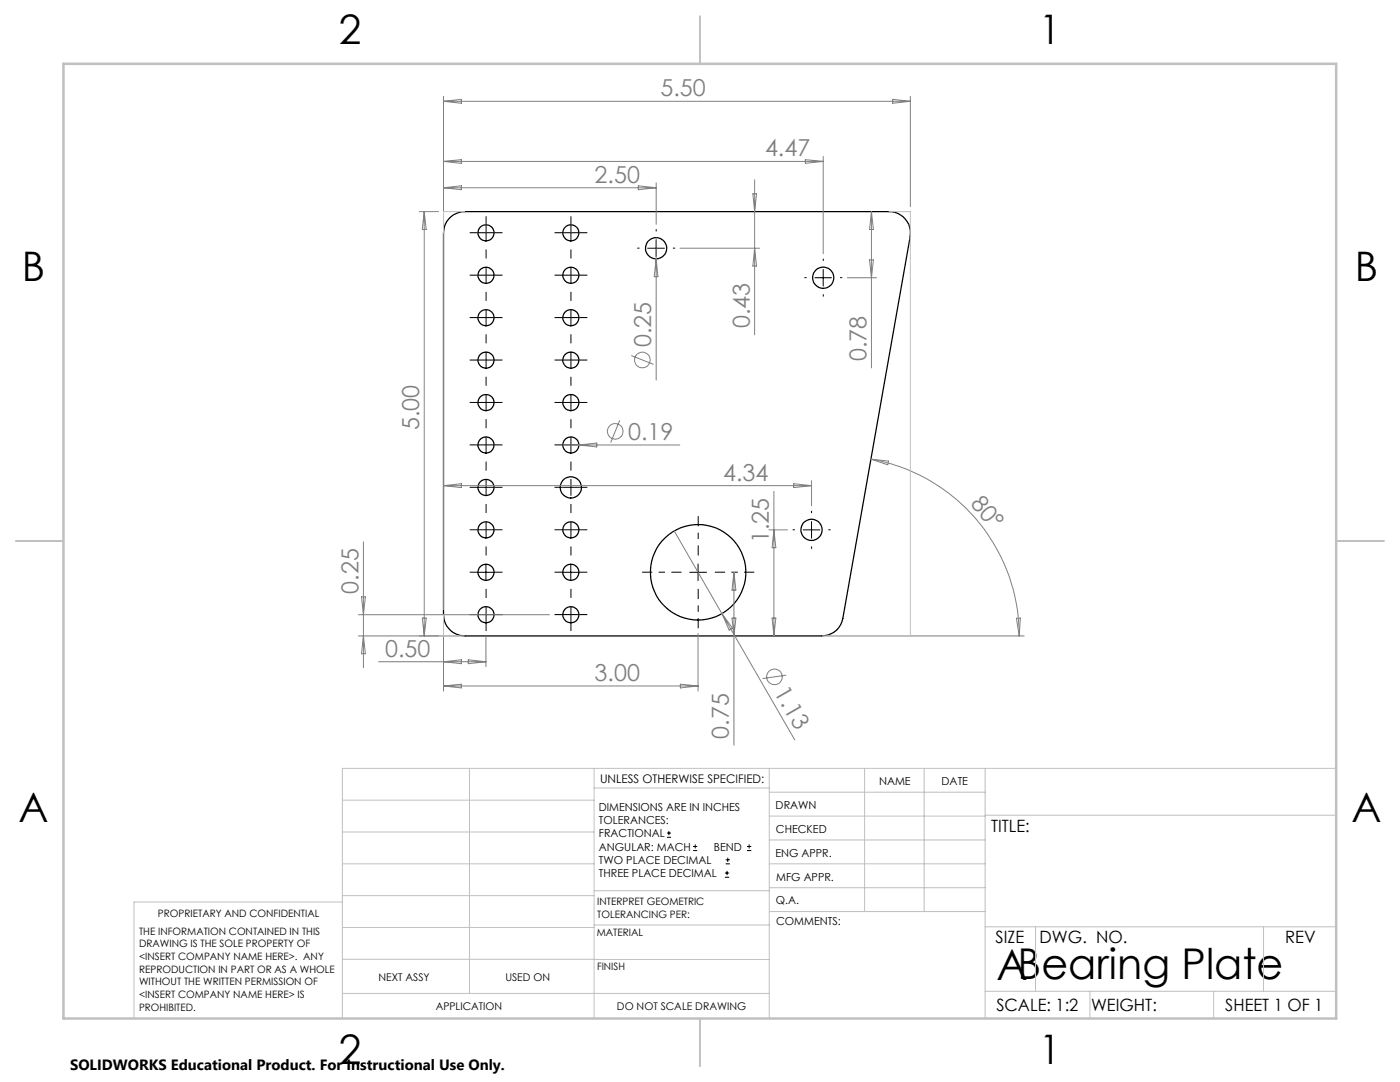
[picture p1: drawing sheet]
<svg xmlns="http://www.w3.org/2000/svg" width="279mm" height="216mm" viewBox="0 0 279 216" stroke-linecap="round" stroke-linejoin="round" font-family="sans-serif">
<g fill="none" stroke="#000" stroke-width=".25">
<path d="M89.6 43.7a4.4 4.4 0 0 1 3.1-1.5h84.7a4.3 4.3 0 0 1 4.2 5l-13.4 76.2a4.2 4.2 0 0 1-4.2 3.5h-71.3a4.2 4.2 0 0 1-4.2-4.2v-76.2a4.2 4.2 0 0 1 1.1-2.8z"/>
<circle cx="97" cy="46.5" r="1.62"/>
<circle cx="97" cy="54.9" r="1.62"/>
<circle cx="113.9" cy="54.9" r="1.62"/>
<circle cx="113.9" cy="46.5" r="1.62"/>
<circle cx="130.9" cy="49.5" r="2.11"/>
<circle cx="164.3" cy="55.4" r="2.12"/>
<circle cx="97" cy="71.9" r="1.62"/>
<circle cx="97" cy="63.4" r="1.62"/>
<circle cx="113.9" cy="71.9" r="1.62"/>
<circle cx="113.9" cy="63.4" r="1.62"/>
<circle cx="97" cy="97.3" r="1.62"/>
<circle cx="97" cy="88.8" r="1.62"/>
<circle cx="97" cy="80.3" r="1.62"/>
<circle cx="113.9" cy="97.3" r="2.12"/>
<circle cx="113.9" cy="80.3" r="1.62"/>
<circle cx="113.9" cy="88.8" r="1.62"/>
<circle cx="97" cy="114.2" r="1.62"/>
<circle cx="97" cy="105.7" r="1.62"/>
<circle cx="113.9" cy="114.2" r="1.62"/>
<circle cx="113.9" cy="105.7" r="1.62"/>
<circle cx="139.3" cy="114.2" r="9.5"/>
<circle cx="161.9" cy="105.7" r="2.12"/>
<circle cx="97" cy="122.7" r="1.62"/>
<circle cx="113.9" cy="122.7" r="1.62"/>
</g>
<g fill="none" stroke="#808080" stroke-width=".2">
<path d="M88.5 19.2v102.5M178.2 19.8l3.5 .4-3.5 .4zM181.7 19.2v22M88.5 37.5h42.5M88.5 37.5l3.6-.4v.8zM88.5 20.2l3.6-.4v.8zM88.5 32.2l3.6-.3v.7zM88.5 32.2h75.8M88.5 20.2h93.2M127.4 37.1l3.6 .4-3.6 .4zM131 36.5v8.3M150.2 38.7h.8l-.4 3.5z"/>
<path d="M150.6 35.9v30.9M160.7 31.9l3.6 .3-3.6 .4zM164.3 31.2v19.4M83.7 42.2h3.8M84.7 42.2l.4 3.6h-.8zM84.7 42.2v84.7M131 47.4v28.4M131 51.6l.3 3.6h-.7zM135.7 49.5h15.9M150.6 49.5l.4 3.6h-.8zM169.1 55.4h5.8M173.5 51.9h.8l-.4 3.5z"/>
<path d="M173.9 42.2v31.2M173.9 42.2l.4 3.6h-.8zM126 70.9l4.4 1.8M88.5 96.9l3.6-.4v.8zM88.5 96.9h73.5M112.3 88.8h23.4M115.5 88.8l3.6-.4v.8zM123.7 83.9l-1.8 4.4M154.4 98v28.9M158.4 96.5l3.6 .4-3.6 .4zM162 95.9v5M173.8 91.6a35.8 35.8 0 0 1 29.6 35.3"/>
<path d="M173.8 91.6l3.5 .4-.1 .7zM72.1 119.1h.8l-.4 3.6zM72.5 108.1v25.1M134.5 105.9l9.6 16.5M146.5 114.2v34.5M146.5 114.2l.4 3.6h-.8zM153.5 105.7h3.7M154.4 105.7l.4 3.6h-.7zM71.5 126.9h20.3M71.5 122.7h38.1M72.5 126.9l.4 3.6h-.8zM75.6 132h21.4"/>
<path d="M84.3 123.3h.8l-.4 3.6zM88.5 123.6v14.3M88.5 132l3.6-.3v.7zM88.5 136.9l3.6-.4v.8zM88.5 136.9h50.8M93.5 131.7l3.5 .3-3.5 .4zM97 126.9v6.1M135.8 136.5l3.5 .4-3.5 .4zM139.3 126.4v11.5M144.1 122.4l14.5 25.2M144.1 122.4l2.1 2.9-.7 .4zM146.1 123.3h.8l-.4 3.6z"/>
<path d="M154.1 123.3h.7l-.4 3.6zM156.9 134.7l-4.7 .7M165 126.9h39.4M202.8 123.4l.8-.1-.2 3.6z"/>
<circle cx="128.2" cy="71.8" r="1.55"/>
<circle cx="122.8" cy="86.1" r="1.55"/>
<circle cx="154.6" cy="135.1" r="1.56"/>
</g>
<g fill="none" stroke="#000" stroke-width=".2">
<path d="M129.3 49.5h3.3M131 47.9v3.3M162.6 55.4h3.3M164.3 53.8v3.3M95.3 114.2h3.4M97 112.5v3.4M112.3 114.2h3.3M113.9 112.5v3.4M137.7 114.2h3.3M139.3 112.5v3.4M160.3 105.7h3.3M162 104.1v3.3"/>
<path d="M133.1 167.1h.8M133.1 166.2h.8M133.5 165.8v.9M138.3 169.7h.8M138.3 168.9h.8M138.7 168.5v.8M144.7 175h.8M144.7 174.2h.8M144.8 172.4h.9M144.8 171.6h.9M145.1 173.8v.8M145.2 171.1v.9"/>
<path d="M149.1 169.7h.8M149.1 168.9h.8M149.5 168.5v.8"/>
</g>
<g fill="none" stroke="#000" stroke-width=".2" stroke-dasharray="15.2 1.3 1.3 1.3" stroke-linecap="butt">
<path d="M95.3 54.9h-1.6M95.3 46.4h-1.6M97 54.9v-1.7M97 54.9h-1.7M97 54.9v1.7M97 54.9h1.7M97 46.4v-1.6M97 46.4h-1.7M97 46.4v1.7M97 46.4h1.7M97 44.8v-1.6M97 51.6v-1.8"/>
<path d="M98.7 54.9h1.6M98.7 46.4h1.6M112.3 54.9h-1.6M112.3 46.4h-1.6M113.9 54.9v-1.7M113.9 54.9h-1.6M113.9 54.9v1.7M113.9 54.9h1.7M113.9 46.4v-1.6M113.9 46.4h-1.6M113.9 46.4v1.7M113.9 46.4h1.7"/>
<path d="M113.9 44.8v-1.6M113.9 51.6v-1.8M115.6 54.9h1.6M115.6 46.4h1.6M127.6 49.5h-.4M131 46.2v-.5M131 52.8v.5M134.3 49.5h.4M161 55.4h-.5M164.3 52.1v-.5M164.3 58.7v.5M167.6 55.4h.5"/>
<path d="M95.3 71.8h-1.6M95.3 63.4h-1.6M97 71.8v-1.6M97 71.8h-1.7M97 71.8v1.7M97 71.8h1.7M97 63.4v-1.7M97 63.4h-1.7M97 63.4v1.6M97 63.4h1.7M97 77v-1.8M97 68.5v-1.8"/>
<path d="M97 60v-1.8M98.7 71.8h1.6M98.7 63.4h1.6M112.3 71.8h-1.6M112.3 63.4h-1.6M113.9 71.8v-1.6M113.9 71.8h-1.6M113.9 71.8v1.7M113.9 71.8h1.7M113.9 63.4v-1.7M113.9 63.4h-1.6M113.9 63.4v1.6"/>
<path d="M113.9 63.4h1.7M113.9 77v-1.8M113.9 68.5v-1.8M113.9 60v-1.8M115.6 71.8h1.6M115.6 63.4h1.6M95.3 97.2h-1.6M95.3 88.8h-1.6M95.3 80.3h-1.6M97 97.2v-1.6M97 97.2h-1.7M97 97.2v1.7"/>
<path d="M97 97.2h1.7M97 88.8v-1.7M97 88.8h-1.7M97 88.8v1.6M97 88.8h1.7M97 80.3v-1.7M97 80.3h-1.7M97 80.3v1.7M97 80.3h1.7M97 93.9v-1.8M97 85.4v-1.8M98.7 97.2h1.6"/>
<path d="M98.7 88.8h1.6M98.7 80.3h1.6M112.3 97.2h-1.6M112.3 88.8h-1.6M112.3 80.3h-1.6M113.9 97.2v-1.6M113.9 97.2h-1.6M113.9 97.2v1.7M113.9 97.2h1.7M113.9 88.8v-1.7M113.9 88.8h-1.6M113.9 88.8v1.6"/>
<path d="M113.9 88.8h1.7M113.9 80.3v-1.7M113.9 80.3h-1.6M113.9 80.3v1.7M113.9 80.3h1.7M113.9 93.9v-1.8M113.9 85.4v-1.8M115.6 97.2h1.6M115.6 88.8h1.6M115.6 80.3h1.6M95.3 114.2h-1.6M95.3 105.7h-1.6"/>
<path d="M97 105.7v-1.7M97 105.7h-1.7M97 105.7v1.7M97 105.7h1.7M97 119.3v-1.8M97 110.8v-1.8M97 102.4v-1.8M98.7 114.2h1.6M98.7 105.7h1.6M112.3 114.2h-1.6M112.3 105.7h-1.6M113.9 105.7v-1.7"/>
<path d="M113.9 105.7h-1.6M113.9 105.7v1.7M113.9 105.7h1.7M113.9 119.3v-1.8M113.9 110.8v-1.8M113.9 102.4v-1.8M115.6 114.2h1.6M115.6 105.7h1.6M158.6 105.7h-.4M162 102.4v-.5M162 109v.5M165.3 105.7h.5"/>
<path d="M95.3 122.6h-1.6M97 122.6v-1.6M97 122.6h-1.7M97 122.6v1.7M97 122.6h1.7M97 124.3v1.6M98.7 122.6h1.6M112.3 122.6h-1.6M113.9 122.6v-1.6M113.9 122.6h-1.6M113.9 122.6v1.7M113.9 122.6h1.7"/>
<path d="M113.9 124.3v1.6M115.6 122.6h1.6"/>
</g>
<path d="M136 114.2h-7.9M139.3 110.8v-7.8M139.3 117.5v7.9M142.7 114.2h7.8" fill="none" stroke="#000" stroke-width=".2" stroke-dasharray="15.2 1.3 1.3 1.3" stroke-dashoffset="13.2" stroke-linecap="butt"/>
<g fill="none" stroke="#c0c0c0" stroke-width=".2">
<path d="M92.7 42.2h-4.2v4.3M177.4 42.2h4.3v84.7h-17.7M88.5 122.7v4.2h4.2M68.3 159.7h50.3M93.7 153.3v44.9M118.6 153.3v49.9M118.6 157.2h34.9M153.5 153.3v49.9M153.5 158.1h43.1M172.5 153.3v28.6M184.4 153.3v28.6M196.6 153.3v49.9"/>
<path d="M266.7 153.3h-198.4v49.9M68.3 178.7h50.3M68.3 172.4h50.3M68.3 166h50.3M68.3 180h-41.6v23.2M118.6 177.7h35M153.5 167.6h43.1M153.5 162.8h43.1M153.5 172.4h43.1M153.5 177.1h43.1M196.6 162.7h70.1M68.3 198.2h85.2"/>
<path d="M68.3 191.4l85.2 .1M68.3 185.1h50.3M118.6 184.6h35M153.6 181.9h43M196.6 197.8h70.1M196.6 184.9h70.1M206.7 184.9v12.9M217.5 197.8v5.4M242.2 197.8v5.4M252.2 184.9v12.9"/>
</g>
<path d="M139.7 3.2v9.5M3.1 107.9h9.6M266.7 107.9h9.5M139.7 203.2v9.6" fill="none" stroke="#c0c0c0" stroke-width=".25"/>
<path d="M12.7 12.7h254v190.5h-254z" fill="none" stroke="#c0c0c0" stroke-width=".5"/>
<text font-size="8.5" x="198.9" y="195.5">ABearing Plate</text>
<g font-size="8.1">
<text x="67.6" y="8.9">2</text>
<text x="207.3" y="8.9">1</text>
<text x="4.4" y="56.1">B</text>
<text x="270.4" y="56.1">B</text>
<text x="3.7" y="164.1">A</text>
<text x="269.7" y="164.1">A</text>
<text x="67.6" y="212.4">2</text>
<text x="207.3" y="212.4">1</text>
</g>
<g font-size="4.7" fill="#808080">
<text x="131.8" y="19.2">5.50</text>
<text x="152.7" y="31.2">4.47</text>
<text x="118.7" y="36.4">2.50</text>
<text x="149.6" y="65.5" transform="rotate(-90 149.6 65.5)">0.43</text>
<text x="129.9" y="69.2" transform="rotate(-90 129.9 69.2)">0.25</text>
<text x="172.9" y="72.1" transform="rotate(-90 172.9 72.1)">0.78</text>
<text x="83.7" y="85.8" transform="rotate(-90 83.7 85.8)">5.00</text>
<text x="125.4" y="87.8">0.19</text>
<text x="144.3" y="95.9">4.34</text>
<text x="193.6" y="100.5" transform="rotate(50 193.6 100.5)">80°</text>
<text x="153.5" y="108.4" transform="rotate(-90 153.5 108.4)">1.25</text>
<text x="71.5" y="118.4" transform="rotate(-90 71.5 118.4)">0.25</text>
<text x="76.9" y="131">0.50</text>
<text x="118.7" y="135.9">3.00</text>
<text x="154.4" y="138.1" transform="rotate(60 154.4 138.1)">1.13</text>
<text x="145.5" y="147.4" transform="rotate(-90 145.5 147.4)">0.75</text>
</g>
<g font-size="3.4">
<text x="197.8" y="166">TITLE:</text>
<text x="198.7" y="188.1">SIZE</text>
<text x="207.5" y="188.1">DWG. NO.</text>
<text x="256.5" y="188.2">REV</text>
<text x="198.8" y="201.7">SCALE: 1:2</text>
<text x="217.7" y="201.8">WEIGHT:</text>
<text x="244.5" y="201.7">SHEET 1 OF 1</text>
</g>
<text font-size="3" x="14" y="213.5">SOLIDWORKS Educational Product. For Instructional Use Only.</text>
<text font-size="2.4" x="119.8" y="156.2">UNLESS OTHERWISE SPECIFIED:</text>
<g font-size="2.2">
<text x="119.5" y="161.8">DIMENSIONS ARE IN INCHES</text>
<text x="154.8" y="161.4">DRAWN</text>
<text x="175.4" y="156.6">NAME</text>
<text x="187.9" y="156.7">DATE</text>
<text x="119.5" y="164.4">TOLERANCES:</text>
<text x="119.5" y="167.1">FRACTIONAL</text>
<text x="154.9" y="166.3">CHECKED</text>
<text x="119.5" y="169.7">ANGULAR: MACH</text>
<text x="119.5" y="172.4">TWO PLACE DECIMAL</text>
<text x="142.5" y="169.7">BEND</text>
<text x="154.8" y="170.9">ENG APPR.</text>
<text x="119.5" y="175">THREE PLACE DECIMAL</text>
<text x="154.9" y="175.7">MFG APPR.</text>
<text x="154.9" y="180.4">Q.A.</text>
<text x="154.9" y="184.6">COMMENTS:</text>
</g>
<g font-size="2.1">
<text x="75.5" y="195.7">NEXT ASSY</text>
<text x="100.9" y="195.7">USED ON</text>
<text x="86.9" y="201.5">APPLICATION</text>
<text x="123.1" y="201.6">DO NOT SCALE DRAWING</text>
</g>
<g font-size="2">
<text x="31.5" y="182.9">PROPRIETARY AND CONFIDENTIAL</text>
<text x="119.2" y="180.6">INTERPRET GEOMETRIC</text>
<text x="119.2" y="183.1">TOLERANCING PER:</text>
<text x="27.8" y="186.5">THE INFORMATION CONTAINED IN THIS</text>
<text x="27.8" y="189">DRAWING IS THE SOLE PROPERTY OF</text>
<text x="27.8" y="191.6">&lt;INSERT COMPANY NAME HERE&gt;. ANY</text>
<text x="119.1" y="186.7">MATERIAL</text>
<text x="27.8" y="194.1">REPRODUCTION IN PART OR AS A WHOLE</text>
<text x="27.8" y="196.6">WITHOUT THE WRITTEN PERMISSION OF</text>
<text x="119.1" y="193.5">FINISH</text>
<text x="27.8" y="199.1">&lt;INSERT COMPANY NAME HERE&gt; IS</text>
<text x="27.8" y="201.7">PROHIBITED.</text>
</g>
</svg>
